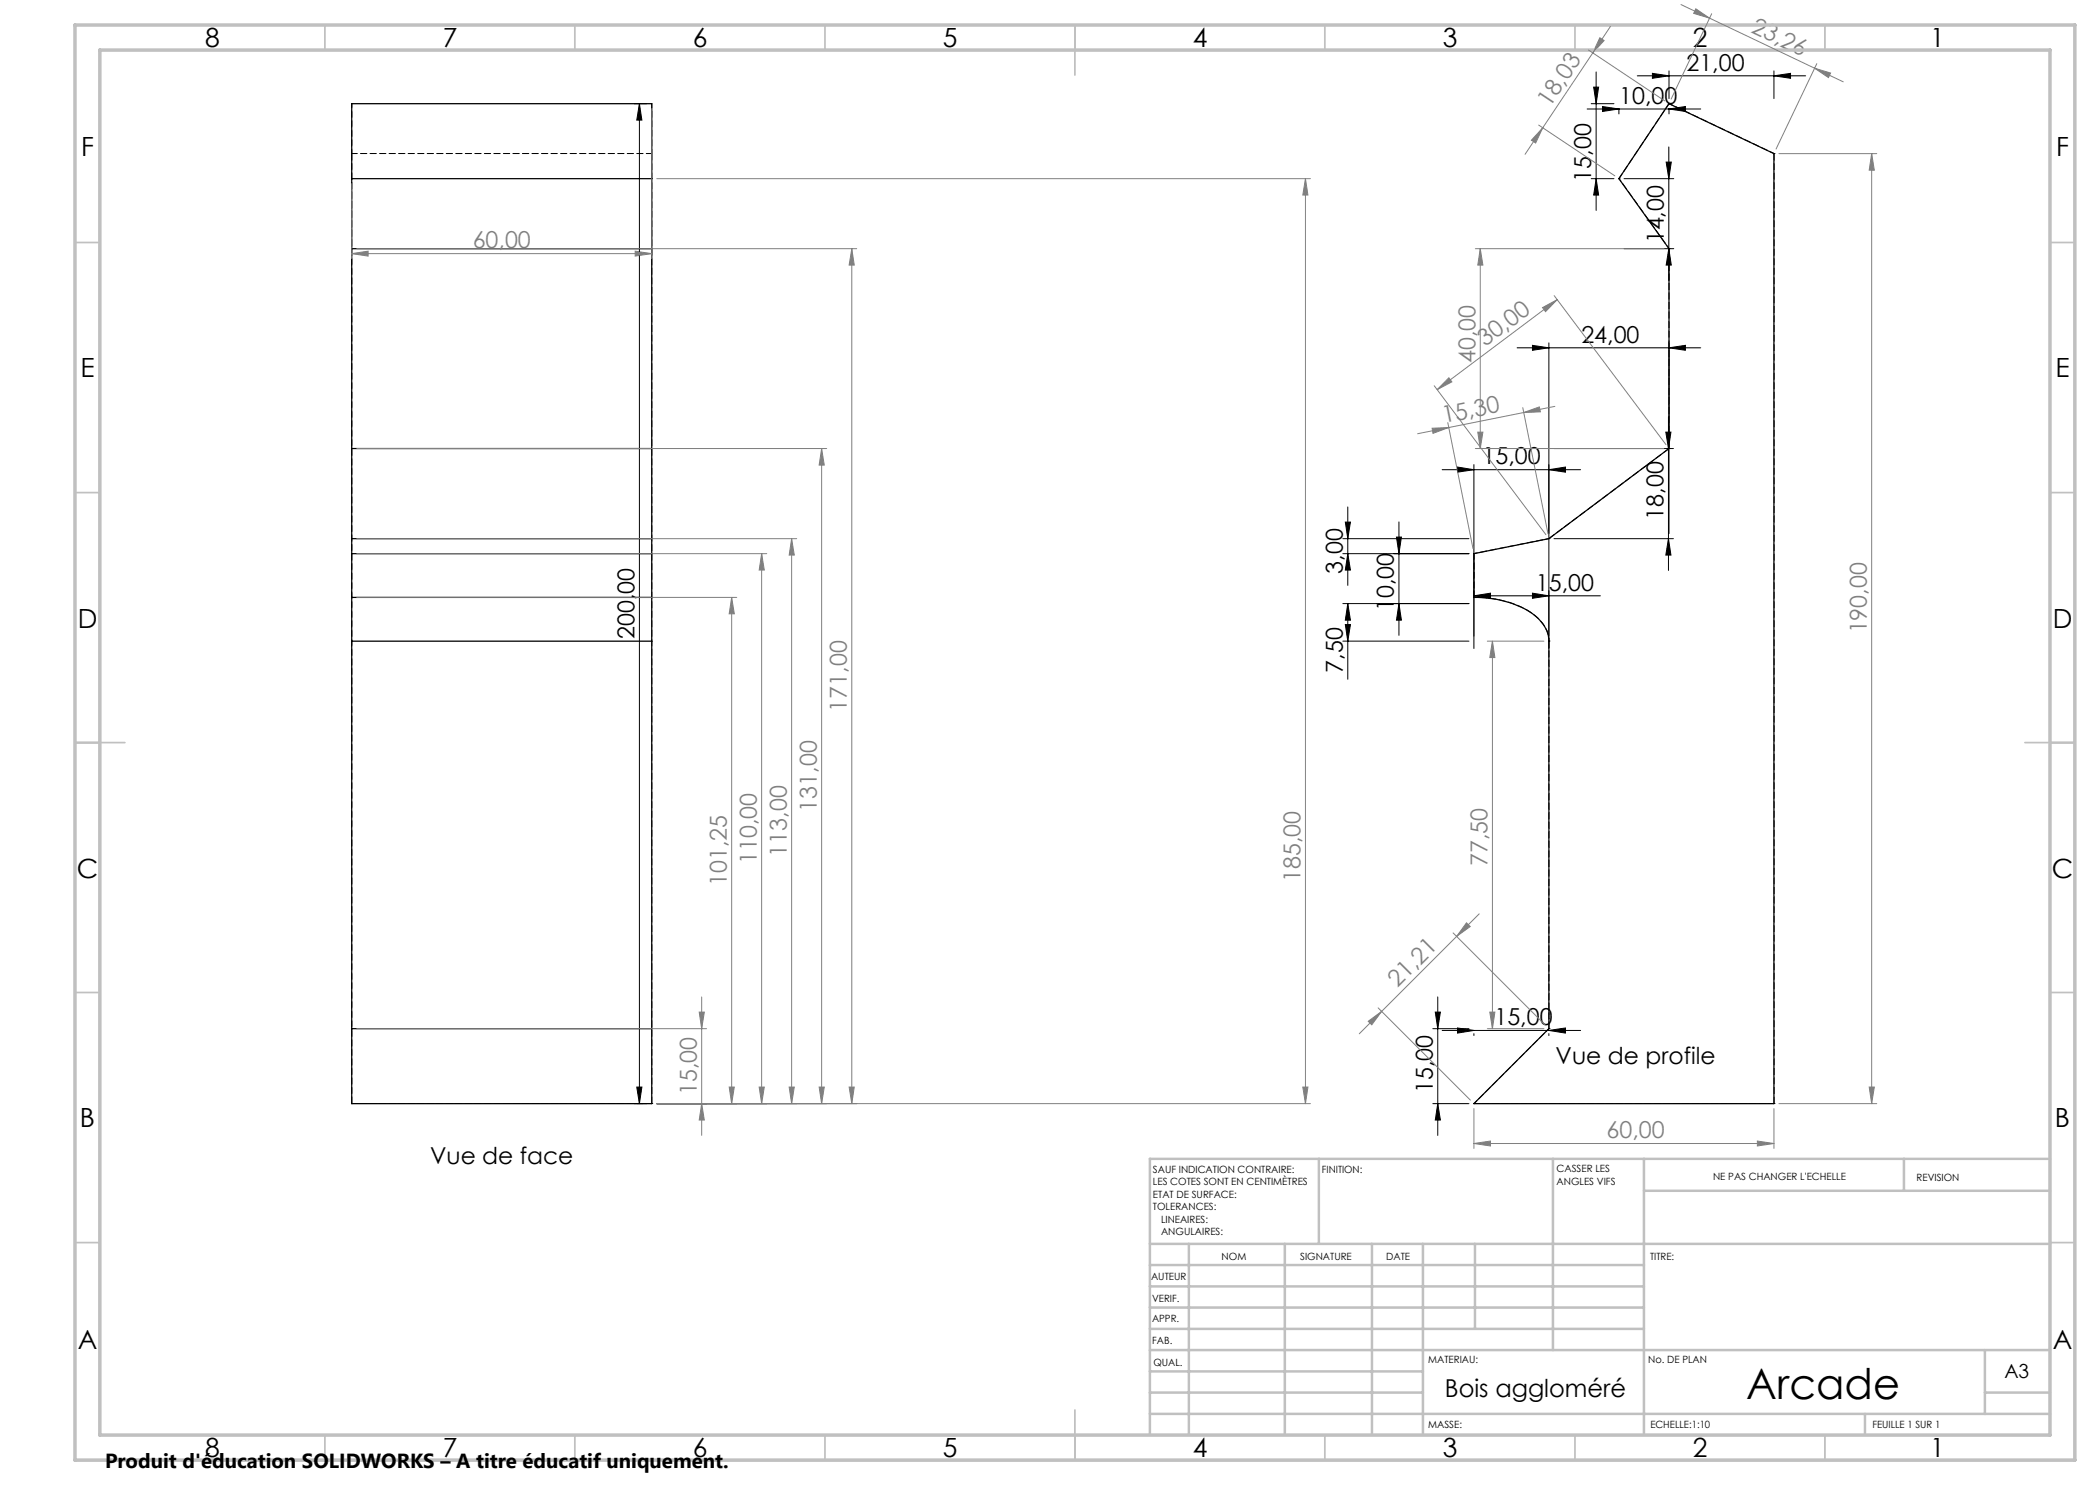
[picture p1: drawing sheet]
<svg xmlns="http://www.w3.org/2000/svg" width="420mm" height="297mm" viewBox="0 0 420 297" stroke-linecap="round" stroke-linejoin="round" font-family="sans-serif">
<g fill="none" stroke="#000" stroke-width=".25">
<path d="M70.3 35.7h60.1M333.8 20.7l21 10v190h-60l15-15v-77.5a7.6 7.6 0 0 0-4.4-6.2 22 22 0 0 0-10.6-2.5v-8.8l15-3 24-18v-40l-10-14zM70.3 49.7h60.1M70.3 89.7h60.1M70.3 119.5v8.7M70.3 110.7h60.1M70.3 107.7h60.1M70.3 119.5v-98.8h60.1v98.8M70.3 119.5h60.1M130.4 119.5v8.7M70.3 128.2v92.5h60.1v-92.5M70.3 128.2h60.1"/>
<path d="M70.3 205.7h60.1"/>
</g>
<g fill="none" stroke="#000" stroke-width=".2" stroke-dasharray="1.3 .6">
<path d="M323.8 35.7h.1M333.8 20.7h.1M354.8 30.7h.1M333.8 49.7h.1M333.8 89.7h.1M294.8 110.7h.1M294.8 119.5h.1M309.8 107.7h.1M309.8 128.2h.1M309.8 205.7v-77.5M309.8 205.7h.1M70.4 220.7h.1"/>
<path d="M130.4 220.7h.1M294.8 220.7h.1M354.8 220.7h.1"/>
</g>
<path d="M70.4 20.7v10M130.4 20.7v10M333.8 20.7l21 10" fill="none" stroke="#000" stroke-width=".2" stroke-dasharray="1.3 .6" stroke-dashoffset=".4"/>
<path d="M70.4 30.7h60M333.8 20.7l-10 15M70.4 220.7h60M294.8 220.7h60" fill="none" stroke="#000" stroke-width=".2" stroke-dasharray="1.3 .6" stroke-dashoffset=".2"/>
<path d="M70.4 30.7v190M130.4 30.7v190M354.8 30.7v190M309.8 107.7l24-18" fill="none" stroke="#000" stroke-width=".2" stroke-dasharray="1.3 .6" stroke-dashoffset="-.1"/>
<path d="M323.8 35.7l10 14M333.8 89.7v-40M309.8 107.7l-15 3" fill="none" stroke="#000" stroke-width=".2" stroke-dasharray="1.3 .6" stroke-dashoffset=".6"/>
<path d="M294.8 220.7l15-15" fill="none" stroke="#000" stroke-width=".2" stroke-dasharray="1.3 .6" stroke-dashoffset=".5"/>
<path d="M309.8 128.2a7.6 7.6 0 0 0-4.4-6.2 21.5 21.5 0 0 0-10.6-2.5" fill="none" stroke="#000" stroke-width=".2" stroke-dasharray="1.3 .6" stroke-dashoffset=".7"/>
<path d="M294.8 119.5v-8.8" fill="none" stroke="#000" stroke-width=".2" stroke-dasharray="1.3 .6" stroke-dashoffset=".1"/>
<g fill="none" stroke="#000" stroke-width=".2">
<path d="M318.7 17.4h1l-.5 3.3zM319.2 14.4v27.7M327.4 15.2h33.7M330.5 14.7l3.3 .5-3.3 .5zM333.8 14.2v5.5M354.8 15.2l3.3-.5v1zM354.8 14.2v5.5M126.9 20.7h2.4M127.9 20.7l.5 3.3h-1zM127.9 20.7v200M317.4 21.8h22.7M318.2 20.7h4.6"/>
<path d="M318.2 35.7h4.6M319.2 35.7l.5 3.3h-1zM320.5 21.3l3.3 .5-3.3 .5zM323.8 21.7v1.1M324.8 35.7h10M333.2 32.4h1.1l-.5 3.3zM333.8 29.4v26.7M333.8 21.8l3.3-.5v1zM333.8 21.7v1.1M324.8 49.7h10M333.8 49.7l.5 3.3h-1.1zM303.4 69.6h36.7"/>
<path d="M306.5 69.1l3.3 .5-3.3 .5zM309.8 68.6v61.1M333.8 69.6l3.3-.5v1zM333.8 68.6v38.1M288.4 93.9h27.7M291.5 93.4l3.3 .5-3.3 .5zM294.8 92.9v36.8M309.8 93.9l3.3-.5v1zM310.8 89.7h23.9M333.2 86.4h1l-.5 3.3zM333.7 83.4v30.7M268.6 110.7h25.2"/>
<path d="M268.6 107.7h25.2M269.1 104.4h1l-.5 3.3zM269.6 110.7l.5 3.3h-1zM269.6 101.4v15.7M279.3 107.4h1l-.5 3.3zM279.8 104.4v22.7M294.8 119.2l3.3-.6v1.1zM294.8 119.2h25.3M306.5 118.6l3.3 .6-3.3 .5zM310.8 107.7h23.9M333.7 107.7l.5 3.3h-1zM268.6 120.7h25.2"/>
<path d="M268.6 128.2h25.2M269.1 124.9h1l-.5 3.3zM269.6 120.7l.5 3.3h-1zM269.6 120.7v15.2M279.8 120.7l.5 3.3h-1zM287.5 199.4v27.7M127.4 217.4h1l-.5 3.3zM286.6 205.7h7.2M287.1 202.4h1l-.6 3.3zM288.4 206.1h27.7M291.5 205.6l3.3 .5-3.3 .5zM294.8 206.7v.4"/>
<path d="M309.8 206.1l3.3-.5v1zM309.8 206.7v.4M126.9 220.7h2.4M286.6 220.7h7.2M287.5 220.7l.6 3.3h-1z"/>
</g>
<g fill="none" stroke="#808080" stroke-width=".2">
<path d="M317.7 10l15.3 10.2M320 7.5l.8 .6-2.2 2.5zM322.1 5.3l-13.6 20.3M336.2 .9l32.5 15.5M339.2 1.8l2.7 1.8-3.2-.9zM342.3 2.7l-8.1 17.1M362.9 13.6l3.2 1-.4 .9zM363.4 12.7l-8.2 17.1M70.3 36.7v15M130.4 21.7v30M131.3 35.7h130.8M261.1 35.7l.5 3.3h-1z"/>
<path d="M261.1 35.7v185M307.7 25l15.3 10.2M308.5 25.6l-3.5 5.3M308.5 25.6l-1.4 3-.8-.6zM355.8 30.7h19.6M374.3 30.7l.6 3.3h-1.1zM374.3 30.7v190M70.3 50.7l3.3-.5v1zM70.3 50.7h60.1M71.3 49.7h100M127 50.2l3.4 .5-3.4 .5zM170.4 49.7l.5 3.3h-1.1z"/>
<path d="M170.4 49.7v171M295.1 49.7h37.7M296.1 49.7l.5 3.3h-1zM296.1 49.7v40M310.8 59.1l22.4 29.8M311.4 59.9l-24 18M286.8 77.1l22.4 29.8M289.8 75.6l.6 .8-3 1.5zM308.5 61.5l2.9-1.6-2.3 2.4zM71.3 89.7h94M164.3 89.7l.6 3.3h-1.1zM164.3 89.7v131"/>
<path d="M286.4 85.7l3.3-.2-3.1 1.2zM289.6 84.5l5 25.2M289.7 85.5l-6.2 1.2M295.1 89.7h37.7M295.6 86.4h1l-.5 3.3zM304.6 81.5l5 25.2M304.7 82.5l-15 3M304.7 82.5l3.2-1.1 .2 1zM311 81.3l-6.3 1.2M71.3 119.5h76.1M71.3 110.7h82.1M71.3 107.7h88"/>
<path d="M146.3 119.5l.6 3.3h-1.1zM146.3 119.5v101.2M152.3 110.7l.6 3.3h-1.1zM152.3 110.7v110M158.3 107.7l.6 3.3h-1.1zM158.3 107.7v113M297.5 128.2h11.3M298.5 128.2l.5 3.3h-1zM298.5 128.2v77.5M140.3 199.4v27.7M290.6 186.6l18.5 18.4M293.3 184.6l.7 .7-2.7 2z"/>
<path d="M295.8 182.8l-23.9 24M71.3 205.7h70M139.8 202.4h1.1l-.6 3.3zM145.8 217.4h1.1l-.6 3.3zM151.8 217.4h1.1l-.6 3.3zM157.8 217.4h1.1l-.6 3.3zM163.8 217.4h1.1l-.6 3.3zM169.8 217.4h1.1l-.5 3.3zM260.6 217.4h1l-.5 3.3zM273.6 204.3l2.7-2-1.9 2.7zM275.6 201.6l18.5 18.4M297.5 205.7h11.3"/>
<path d="M298 202.4h1l-.5 3.3zM373.8 217.4h1.1l-.6 3.3zM131.3 220.7h130.8M140.3 220.7l.6 3.3h-1.1zM294.8 228.7l3.3-.5v1zM294.8 221.7v8M294.8 228.7h60M351.5 228.2l3.3 .5-3.3 .5zM354.8 221.7v8M355.8 220.7h19.6"/>
</g>
<g fill="none" stroke="#c0c0c0" stroke-width=".35">
<path d="M65 5v5M115 5v5M165 5v5M215 5v10M265 5v5M315 5v5M365 5v5M15 48.5h5M410 48.5h5M15 98.5h5M410 98.5h5M15 148.5h10"/>
<path d="M405 148.5h10M15 198.5h5M410 198.5h5M15 248.5h5M410 248.5h5M65 287v5M115 287v5M165 287v5M215 282v10M265 287v5M315 287v5M365 287v5"/>
</g>
<g fill="none" stroke="#c0c0c0" stroke-width=".5">
<path d="M263.8 231.8v17M310.6 231.8v38.2M328.8 231.8v55.2M328.8 238.2h81.2M380.8 231.8v6.4M410 231.8h-180v55.2M230 248.8h180M230 257.3h98.8M230 253h98.8M237.8 248.8v38.2M257 248.8v38.2M274.4 248.8v38.2"/>
<path d="M284.6 248.8v38.2M295 248.8v17M230 265.8h98.8M230 261.5h98.8M230 278.5h54.6M230 274.3h54.6M230 270h180M397 278.5h13M397 270v12.8M230 282.8h180M373 282.8v4.2"/>
</g>
<path d="M15 5h400v287h-400zM20 10h390v277h-390z" fill="none" stroke="#c0c0c0" stroke-width=".7"/>
<g fill="#000">
<path d="M294.8 119.2l3.3-.6v1.1zM306.5 118.6l3.3 .6-3.3 .5zM306.5 69.1l3.3 .5-3.3 .5zM333.8 69.6l3.3-.5v1zM330.5 14.7l3.3 .5-3.3 .5zM354.8 15.2l3.3-.5v1zM320.5 21.3l3.3 .5-3.3 .5zM333.8 21.8l3.3-.5v1z"/>
<path d="M269.6 120.7l.5 3.3h-1zM269.1 124.9h1l-.5 3.3zM333.2 32.4h1.1l-.5 3.3zM333.8 49.7l.5 3.3h-1.1zM318.7 17.4h1l-.5 3.3zM319.2 35.7l.5 3.3h-1z"/>
<path d="M309.8 206.1l3.3-.5v1zM291.5 205.6l3.3 .5-3.3 .5zM309.8 93.9l3.3-.5v1zM291.5 93.4l3.3 .5-3.3 .5z"/>
<path d="M127.4 217.4h1l-.5 3.3zM127.9 20.7l.5 3.3h-1zM287.5 220.7l.6 3.3h-1zM287.1 202.4h1l-.6 3.3zM279.8 120.7l.5 3.3h-1zM279.3 107.4h1l-.5 3.3zM269.6 110.7l.5 3.3h-1zM269.1 104.4h1l-.5 3.3zM333.7 107.7l.5 3.3h-1zM333.2 86.4h1l-.5 3.3z"/>
</g>
<g fill="#808080">
<path d="M70.3 50.7l3.3-.5v1zM127 50.2l3.4 .5-3.4 .5z"/>
<path d="M294.8 228.7l3.3-.5v1zM351.5 228.2l3.3 .5-3.3 .5z"/>
<path d="M304.7 82.5l3.2-1.1 .2 1zM286.4 85.7l3.3-.2-3.1 1.2z"/>
<path d="M289.8 75.6l.6 .8-3 1.5zM308.5 61.5l2.9-1.6-2.3 2.4z"/>
<path d="M273.6 204.3l2.7-2-1.9 2.7zM293.3 184.6l.7 .7-2.7 2z"/>
<path d="M320 7.5l.8 .6-2.2 2.5zM308.5 25.6l-1.4 3-.8-.6z"/>
<path d="M140.3 220.7l.6 3.3h-1.1zM139.8 202.4h1.1l-.6 3.3zM145.8 217.4h1.1l-.6 3.3zM146.3 119.5l.6 3.3h-1.1zM151.8 217.4h1.1l-.6 3.3zM152.3 110.7l.6 3.3h-1.1zM157.8 217.4h1.1l-.6 3.3zM158.3 107.7l.6 3.3h-1.1zM163.8 217.4h1.1l-.6 3.3zM164.3 89.7l.6 3.3h-1.1zM169.8 217.4h1.1l-.5 3.3zM170.4 49.7l.5 3.3h-1.1zM260.6 217.4h1l-.5 3.3zM261.1 35.7l.5 3.3h-1zM295.6 86.4h1l-.5 3.3zM296.1 49.7l.5 3.3h-1zM298 202.4h1l-.5 3.3zM298.5 128.2l.5 3.3h-1z"/>
<path d="M374.3 30.7l.6 3.3h-1.1zM373.8 217.4h1.1l-.6 3.3z"/>
<path d="M339.2 1.8l2.7 1.8-3.2-.9zM362.9 13.6l3.2 1-.4 .9z"/>
</g>
<text font-size="8.5" x="349.2" y="279.7">Arcade</text>
<g font-size="5.3">
<text x="41" y="9.5">8</text>
<text x="88.5" y="9.5">7</text>
<text x="138.5" y="9.5">6</text>
<text x="188.5" y="9.5">5</text>
<text x="238.5" y="9.5">4</text>
<text x="288.5" y="9.5">3</text>
<text x="338.5" y="9.5">2</text>
<text x="386" y="9.5">1</text>
<text x="16.2" y="31.2">F</text>
<text x="411.2" y="31.2">F</text>
<text x="16.1" y="75.5">E</text>
<text x="411.1" y="75.5">E</text>
<text x="15.5" y="125.5">D</text>
<text x="410.5" y="125.5">D</text>
<text x="15.4" y="175.5">C</text>
<text x="410.4" y="175.5">C</text>
<text x="16" y="225.5">B</text>
<text x="411" y="225.5">B</text>
<text x="15.5" y="269.7">A</text>
<text x="410.5" y="269.7">A</text>
<text x="41" y="291.5">8</text>
<text x="88.5" y="291.5">7</text>
<text x="138.5" y="291.5">6</text>
<text x="188.5" y="291.5">5</text>
<text x="238.5" y="291.5">4</text>
<text x="288.5" y="291.5">3</text>
<text x="338.5" y="291.5">2</text>
<text x="386" y="291.5">1</text>
</g>
<text font-size="4.9" x="289" y="279.3">Bois aggloméré</text>
<g font-size="4.7" fill="#808080">
<text x="350" y="6.3" transform="rotate(25 350 6.3)">23,26</text>
<text x="310" y="21.6" transform="rotate(-56 310 21.6)">18,03</text>
<text x="94.5" y="49.7">60,00</text>
<text x="297.1" y="69.4" transform="rotate(-37 297.1 69.4)">30,00</text>
<text x="295.1" y="72.6" transform="rotate(-90 295.1 72.6)">40,00</text>
<text x="288.7" y="84.7" transform="rotate(-11 288.7 84.7)">15,30</text>
<text x="373.4" y="126.7" transform="rotate(-90 373.4 126.7)">190,00</text>
<text x="169.4" y="142.3" transform="rotate(-90 169.4 142.3)">171,00</text>
<text x="163.3" y="162.3" transform="rotate(-90 163.3 162.3)">131,00</text>
<text x="151.3" y="172.8" transform="rotate(-90 151.3 172.8)">110,00</text>
<text x="157.3" y="171.3" transform="rotate(-90 157.3 171.3)">113,00</text>
<text x="297.5" y="173.2" transform="rotate(-90 297.5 173.2)">77,50</text>
<text x="145.3" y="177.2" transform="rotate(-90 145.3 177.2)">101,25</text>
<text x="260.1" y="176.4" transform="rotate(-90 260.1 176.4)">185,00</text>
<text x="279.5" y="197.7" transform="rotate(-45 279.5 197.7)">21,21</text>
<text x="139.3" y="219" transform="rotate(-90 139.3 219)">15,00</text>
<text x="321.3" y="227.7">60,00</text>
</g>
<g font-size="4.7">
<text x="337.3" y="14.1">21,00</text>
<text x="323.8" y="20.8">10,00</text>
<text x="318.2" y="36.4" transform="rotate(-90 318.2 36.4)">15,00</text>
<text x="332.8" y="48.7" transform="rotate(-90 332.8 48.7)">14,00</text>
<text x="316.3" y="68.5">24,00</text>
<text x="296.5" y="92.9">15,00</text>
<text x="332.7" y="103.9" transform="rotate(-90 332.7 103.9)">18,00</text>
<text x="268.6" y="114.7" transform="rotate(-90 268.6 114.7)">3,00</text>
<text x="307.2" y="118.1">15,00</text>
<text x="278.8" y="122.2" transform="rotate(-90 278.8 122.2)">10,00</text>
<text x="126.9" y="127.8" transform="rotate(-90 126.9 127.8)">200,00</text>
<text x="268.6" y="134.5" transform="rotate(-90 268.6 134.5)">7,50</text>
<text x="298.9" y="205.1">15,00</text>
<text x="311.1" y="212.8">Vue de profile</text>
<text x="286.6" y="218.6" transform="rotate(-90 286.6 218.6)">15,00</text>
<text x="86" y="232.8">Vue de face</text>
</g>
<text font-size="4.1" x="21" y="293.7">Produit d'éducation SOLIDWORKS – A titre éducatif uniquement.</text>
<text font-size="3.9" x="400.9" y="275.5">A3</text>
<g font-size="2">
<text x="230.6" y="234.6">SAUF INDICATION CONTRAIRE:</text>
<text x="230.6" y="237.1">LES COTES SONT EN CENTIMÈTRES</text>
<text x="230.6" y="239.6">ETAT DE SURFACE:</text>
<text x="264.4" y="234.6">FINITION:</text>
<text x="311.3" y="234.5">CASSER LES</text>
<text x="311.3" y="237">ANGLES VIFS</text>
<text x="342.6" y="236">NE PAS CHANGER L'ECHELLE</text>
<text x="383.3" y="236.2">REVISION</text>
<text x="230.6" y="242.1">TOLERANCES:</text>
<text x="232.2" y="244.6">LINEAIRES:</text>
<text x="232.2" y="247.1">ANGULAIRES:</text>
<text x="244.3" y="252">NOM</text>
<text x="260" y="251.9">SIGNATURE</text>
<text x="277.2" y="251.9">DATE</text>
<text x="330" y="251.9">TITRE:</text>
<text x="230.2" y="256.1">AUTEUR</text>
<text x="230.4" y="260.3">VERIF.</text>
<text x="230.4" y="264.4">APPR.</text>
<text x="230.5" y="268.8">FAB.</text>
<text x="230.7" y="273.1">QUAL.</text>
<text x="285.7" y="272.5">MATERIAU:</text>
<text x="329.6" y="272.5">No. DE PLAN</text>
<text x="285.6" y="285.5">MASSE:</text>
<text x="330.1" y="285.6">ECHELLE:1:10</text>
<text x="374.5" y="285.6">FEUILLE 1 SUR 1</text>
</g>
</svg>
